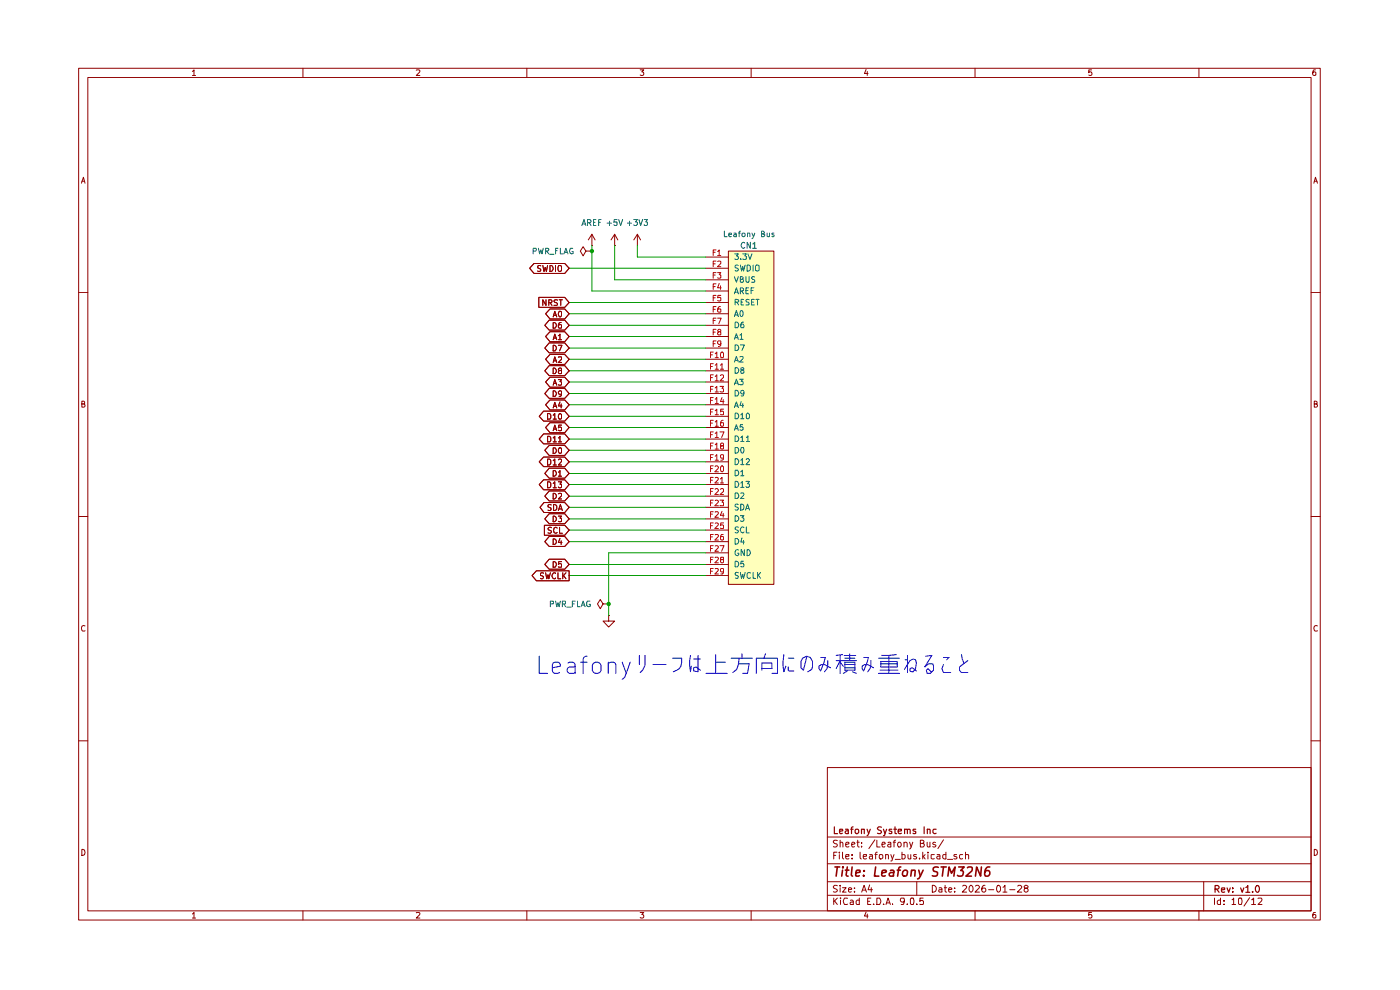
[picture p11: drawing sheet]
(kicad_sch
 (version 20250114)
 (generator "eeschema")
 (generator_version "9.0")
 (paper "A4")
 (title_block
  (title "Leafony STM32N6")
  (date "2026-01-28")
  (rev "v1.0")
  (company "Leafony Systems Inc"))
 (lib_symbols
  (symbol "Leafony:Leafony Bus F29"
   (pin_names
    (offset 1.016)) (exclude_from_sim no) (in_bom yes) (on_board yes)
   (property "Reference" "CN" (at 10.16 5.08 0) (effects (font (size 1.27 1.27))))
   (property "Value" "Leafony Bus" (at 10.16 2.54 0) (effects (font (size 1.27 1.27))))
   (property "Footprint" "Leafony:CN_F29_B29" (at 10.16 7.62 0) (effects (font (size 1.27 1.27)) (hide yes)))
   (property "Datasheet" "" (at 0 0 0) (effects (font (size 1.27 1.27)) (hide yes)))
   (property "Description" "Leafony Bus" (at 0 0 0) (effects (font (size 1.27 1.27)) (hide yes)))
   (symbol "Leafony Bus F29_0_1"
    (rectangle (start 5.08 1.27) (end 15.24 -73.025) (stroke (width 0) (type default)) (fill (type background))))
   (symbol "Leafony Bus F29_1_1"
    (pin passive line (at 0 0 0) (length 5.08) (name "3.3V" (effects (font (size 1.27 1.27)))) (number "F1" (effects (font (size 1.27 1.27)))))
    (pin passive line (at 0 -2.54 0) (length 5.08) (name "SWDIO" (effects (font (size 1.27 1.27)))) (number "F2" (effects (font (size 1.27 1.27)))))
    (pin passive line (at 0 -5.08 0) (length 5.08) (name "VBUS" (effects (font (size 1.27 1.27)))) (number "F3" (effects (font (size 1.27 1.27)))))
    (pin passive line (at 0 -7.62 0) (length 5.08) (name "AREF" (effects (font (size 1.27 1.27)))) (number "F4" (effects (font (size 1.27 1.27)))))
    (pin passive line (at 0 -10.16 0) (length 5.08) (name "RESET" (effects (font (size 1.27 1.27)))) (number "F5" (effects (font (size 1.27 1.27)))))
    (pin passive line (at 0 -12.7 0) (length 5.08) (name "A0" (effects (font (size 1.27 1.27)))) (number "F6" (effects (font (size 1.27 1.27)))))
    (pin passive line (at 0 -15.24 0) (length 5.08) (name "D6" (effects (font (size 1.27 1.27)))) (number "F7" (effects (font (size 1.27 1.27)))))
    (pin passive line (at 0 -17.78 0) (length 5.08) (name "A1" (effects (font (size 1.27 1.27)))) (number "F8" (effects (font (size 1.27 1.27)))))
    (pin passive line (at 0 -20.32 0) (length 5.08) (name "D7" (effects (font (size 1.27 1.27)))) (number "F9" (effects (font (size 1.27 1.27)))))
    (pin passive line (at 0 -22.86 0) (length 5.08) (name "A2" (effects (font (size 1.27 1.27)))) (number "F10" (effects (font (size 1.27 1.27)))))
    (pin passive line (at 0 -25.4 0) (length 5.08) (name "D8" (effects (font (size 1.27 1.27)))) (number "F11" (effects (font (size 1.27 1.27)))))
    (pin passive line (at 0 -27.94 0) (length 5.08) (name "A3" (effects (font (size 1.27 1.27)))) (number "F12" (effects (font (size 1.27 1.27)))))
    (pin passive line (at 0 -30.48 0) (length 5.08) (name "D9" (effects (font (size 1.27 1.27)))) (number "F13" (effects (font (size 1.27 1.27)))))
    (pin passive line (at 0 -33.02 0) (length 5.08) (name "A4" (effects (font (size 1.27 1.27)))) (number "F14" (effects (font (size 1.27 1.27)))))
    (pin passive line (at 0 -35.56 0) (length 5.08) (name "D10" (effects (font (size 1.27 1.27)))) (number "F15" (effects (font (size 1.27 1.27)))))
    (pin passive line (at 0 -38.1 0) (length 5.08) (name "A5" (effects (font (size 1.27 1.27)))) (number "F16" (effects (font (size 1.27 1.27)))))
    (pin passive line (at 0 -40.64 0) (length 5.08) (name "D11" (effects (font (size 1.27 1.27)))) (number "F17" (effects (font (size 1.27 1.27)))))
    (pin passive line (at 0 -43.18 0) (length 5.08) (name "D0" (effects (font (size 1.27 1.27)))) (number "F18" (effects (font (size 1.27 1.27)))))
    (pin passive line (at 0 -45.72 0) (length 5.08) (name "D12" (effects (font (size 1.27 1.27)))) (number "F19" (effects (font (size 1.27 1.27)))))
    (pin passive line (at 0 -48.26 0) (length 5.08) (name "D1" (effects (font (size 1.27 1.27)))) (number "F20" (effects (font (size 1.27 1.27)))))
    (pin passive line (at 0 -50.8 0) (length 5.08) (name "D13" (effects (font (size 1.27 1.27)))) (number "F21" (effects (font (size 1.27 1.27)))))
    (pin passive line (at 0 -53.34 0) (length 5.08) (name "D2" (effects (font (size 1.27 1.27)))) (number "F22" (effects (font (size 1.27 1.27)))))
    (pin passive line (at 0 -55.88 0) (length 5.08) (name "SDA" (effects (font (size 1.27 1.27)))) (number "F23" (effects (font (size 1.27 1.27)))))
    (pin passive line (at 0 -58.42 0) (length 5.08) (name "D3" (effects (font (size 1.27 1.27)))) (number "F24" (effects (font (size 1.27 1.27)))))
    (pin passive line (at 0 -60.96 0) (length 5.08) (name "SCL" (effects (font (size 1.27 1.27)))) (number "F25" (effects (font (size 1.27 1.27)))))
    (pin passive line (at 0 -63.5 0) (length 5.08) (name "D4" (effects (font (size 1.27 1.27)))) (number "F26" (effects (font (size 1.27 1.27)))))
    (pin passive line (at 0 -66.04 0) (length 5.08) (name "GND" (effects (font (size 1.27 1.27)))) (number "F27" (effects (font (size 1.27 1.27)))))
    (pin passive line (at 0 -68.58 0) (length 5.08) (name "D5" (effects (font (size 1.27 1.27)))) (number "F28" (effects (font (size 1.27 1.27)))))
    (pin passive line (at 0 -71.12 0) (length 5.08) (name "SWCLK" (effects (font (size 1.27 1.27)))) (number "F29" (effects (font (size 1.27 1.27))))))
   (embedded_fonts no))
  (symbol "power:+3.3V"
   (power)
   (pin_numbers (hide yes))
   (pin_names
    (offset 0) (hide yes)) (exclude_from_sim no) (in_bom yes) (on_board yes)
   (property "Reference" "#PWR" (at 0 -3.81 0) (effects (font (size 1.27 1.27)) (hide yes)))
   (property "Value" "+3.3V" (at 0 3.556 0) (effects (font (size 1.27 1.27))))
   (property "Footprint" "" (at 0 0 0) (effects (font (size 1.27 1.27)) (hide yes)))
   (property "Datasheet" "" (at 0 0 0) (effects (font (size 1.27 1.27)) (hide yes)))
   (property "Description" "Power symbol creates a global label with name \"+3.3V\"" (at 0 0 0) (effects (font (size 1.27 1.27)) (hide yes)))
   (symbol "+3.3V_0_1"
    (polyline (pts (xy -0.762 1.27) (xy 0 2.54)) (stroke (width 0) (type default)) (fill (type none)))
    (polyline (pts (xy 0 2.54) (xy 0.762 1.27)) (stroke (width 0) (type default)) (fill (type none)))
    (polyline (pts (xy 0 0) (xy 0 2.54)) (stroke (width 0) (type default)) (fill (type none))))
   (symbol "+3.3V_1_1"
    (pin power_in line (at 0 0 90) (length 0) (name "~" (effects (font (size 1.27 1.27)))) (number "1" (effects (font (size 1.27 1.27))))))
   (embedded_fonts no))
  (symbol "power:GND"
   (power)
   (pin_numbers (hide yes))
   (pin_names
    (offset 0) (hide yes)) (exclude_from_sim no) (in_bom yes) (on_board yes)
   (property "Reference" "#PWR" (at 0 -6.35 0) (effects (font (size 1.27 1.27)) (hide yes)))
   (property "Value" "GND" (at 0 -3.81 0) (effects (font (size 1.27 1.27))))
   (property "Footprint" "" (at 0 0 0) (effects (font (size 1.27 1.27)) (hide yes)))
   (property "Datasheet" "" (at 0 0 0) (effects (font (size 1.27 1.27)) (hide yes)))
   (property "Description" "Power symbol creates a global label with name \"GND\" , ground" (at 0 0 0) (effects (font (size 1.27 1.27)) (hide yes)))
   (symbol "GND_0_1"
    (polyline (pts (xy 0 0) (xy 0 -1.27) (xy 1.27 -1.27) (xy 0 -2.54) (xy -1.27 -1.27) (xy 0 -1.27)) (stroke (width 0) (type default)) (fill (type none))))
   (symbol "GND_1_1"
    (pin power_in line (at 0 0 270) (length 0) (name "~" (effects (font (size 1.27 1.27)))) (number "1" (effects (font (size 1.27 1.27))))))
   (embedded_fonts no))
  (symbol "power:PWR_FLAG"
   (power)
   (pin_numbers (hide yes))
   (pin_names
    (offset 0) (hide yes)) (exclude_from_sim no) (in_bom yes) (on_board yes)
   (property "Reference" "#FLG" (at 0 1.905 0) (effects (font (size 1.27 1.27)) (hide yes)))
   (property "Value" "PWR_FLAG" (at 0 3.81 0) (effects (font (size 1.27 1.27))))
   (property "Footprint" "" (at 0 0 0) (effects (font (size 1.27 1.27)) (hide yes)))
   (property "Datasheet" "~" (at 0 0 0) (effects (font (size 1.27 1.27)) (hide yes)))
   (property "Description" "Special symbol for telling ERC where power comes from" (at 0 0 0) (effects (font (size 1.27 1.27)) (hide yes)))
   (symbol "PWR_FLAG_0_0"
    (pin power_out line (at 0 0 90) (length 0) (name "~" (effects (font (size 1.27 1.27)))) (number "1" (effects (font (size 1.27 1.27))))))
   (symbol "PWR_FLAG_0_1"
    (polyline (pts (xy 0 0) (xy 0 1.27) (xy -1.016 1.905) (xy 0 2.54) (xy 1.016 1.905) (xy 0 1.27)) (stroke (width 0) (type default)) (fill (type none))))
   (embedded_fonts no)))
 (text "Leafonyリーフは上方向にのみ積み重ねること\n"
  (exclude_from_sim no)
  (at 111.76 143.51 0)
  (effects (font (size 3.81 3.81)) (justify left)))
 (junction
  (at 124.46 50.8)
  (diameter 0)
  (color 0 0 0 0))
 (junction
  (at 128.27 129.54)
  (diameter 0)
  (color 0 0 0 0))
 (wire
  (pts (xy 119.38 102.87) (xy 149.86 102.87))
  (stroke (width 0) (type default)))
 (wire
  (pts (xy 134.62 52.07) (xy 149.86 52.07))
  (stroke (width 0) (type default)))
 (wire
  (pts (xy 119.38 74.93) (xy 149.86 74.93))
  (stroke (width 0) (type default)))
 (wire
  (pts (xy 134.62 49.53) (xy 134.62 52.07))
  (stroke (width 0) (type default)))
 (wire
  (pts (xy 119.38 85.09) (xy 149.86 85.09))
  (stroke (width 0) (type default)))
 (wire
  (pts (xy 129.54 57.15) (xy 149.86 57.15))
  (stroke (width 0) (type default)))
 (wire
  (pts (xy 119.38 80.01) (xy 149.86 80.01))
  (stroke (width 0) (type default)))
 (wire
  (pts (xy 119.38 72.39) (xy 149.86 72.39))
  (stroke (width 0) (type default)))
 (wire
  (pts (xy 119.38 82.55) (xy 149.86 82.55))
  (stroke (width 0) (type default)))
 (wire
  (pts (xy 119.38 120.65) (xy 149.86 120.65))
  (stroke (width 0) (type default)))
 (wire
  (pts (xy 129.54 49.53) (xy 129.54 57.15))
  (stroke (width 0) (type default)))
 (wire
  (pts (xy 124.46 59.69) (xy 149.86 59.69))
  (stroke (width 0) (type default)))
 (wire
  (pts (xy 119.38 67.31) (xy 149.86 67.31))
  (stroke (width 0) (type default)))
 (wire
  (pts (xy 119.38 113.03) (xy 149.86 113.03))
  (stroke (width 0) (type default)))
 (wire
  (pts (xy 119.38 54.61) (xy 149.86 54.61))
  (stroke (width 0) (type default)))
 (wire
  (pts (xy 119.38 107.95) (xy 149.86 107.95))
  (stroke (width 0) (type default)))
 (wire
  (pts (xy 124.46 49.53) (xy 124.46 50.8))
  (stroke (width 0) (type default)))
 (wire
  (pts (xy 119.38 92.71) (xy 149.86 92.71))
  (stroke (width 0) (type default)))
 (wire
  (pts (xy 128.27 118.11) (xy 128.27 129.54))
  (stroke (width 0) (type default)))
 (wire
  (pts (xy 124.46 50.8) (xy 124.46 59.69))
  (stroke (width 0) (type default)))
 (wire
  (pts (xy 119.38 87.63) (xy 149.86 87.63))
  (stroke (width 0) (type default)))
 (wire
  (pts (xy 119.38 64.77) (xy 149.86 64.77))
  (stroke (width 0) (type default)))
 (wire
  (pts (xy 119.38 110.49) (xy 149.86 110.49))
  (stroke (width 0) (type default)))
 (wire
  (pts (xy 119.38 95.25) (xy 149.86 95.25))
  (stroke (width 0) (type default)))
 (wire
  (pts (xy 119.38 105.41) (xy 149.86 105.41))
  (stroke (width 0) (type default)))
 (wire
  (pts (xy 128.27 129.54) (xy 128.27 132.08))
  (stroke (width 0) (type default)))
 (wire
  (pts (xy 119.38 69.85) (xy 149.86 69.85))
  (stroke (width 0) (type default)))
 (wire
  (pts (xy 119.38 97.79) (xy 149.86 97.79))
  (stroke (width 0) (type default)))
 (wire
  (pts (xy 119.38 123.19) (xy 149.86 123.19))
  (stroke (width 0) (type default)))
 (wire
  (pts (xy 119.38 90.17) (xy 149.86 90.17))
  (stroke (width 0) (type default)))
 (wire
  (pts (xy 119.38 62.23) (xy 149.86 62.23))
  (stroke (width 0) (type default)))
 (wire
  (pts (xy 128.27 118.11) (xy 149.86 118.11))
  (stroke (width 0) (type default)))
 (wire
  (pts (xy 119.38 100.33) (xy 149.86 100.33))
  (stroke (width 0) (type default)))
 (wire
  (pts (xy 119.38 77.47) (xy 149.86 77.47))
  (stroke (width 0) (type default)))
 (wire
  (pts (xy 119.38 115.57) (xy 149.86 115.57))
  (stroke (width 0) (type default)))
 (global_label "D5"
  (shape bidirectional)
  (at 119.38 120.65 180)
  (fields_autoplaced yes)
  (effects (font (size 1.27 1.27)) (justify right))
  (property "Intersheetrefs" "${INTERSHEET_REFS}" (at 113.617 120.65 0) (effects (font (size 1.27 1.27)) (justify right) (hide yes))))
 (global_label "D7"
  (shape bidirectional)
  (at 119.38 72.39 180)
  (fields_autoplaced yes)
  (effects (font (size 1.27 1.27)) (justify right))
  (property "Intersheetrefs" "${INTERSHEET_REFS}" (at 113.617 72.39 0) (effects (font (size 1.27 1.27)) (justify right) (hide yes))))
 (global_label "A3"
  (shape bidirectional)
  (at 119.38 80.01 180)
  (fields_autoplaced yes)
  (effects (font (size 1.27 1.27)) (justify right))
  (property "Intersheetrefs" "${INTERSHEET_REFS}" (at 113.7984 80.01 0) (effects (font (size 1.27 1.27)) (justify right) (hide yes))))
 (global_label "D4"
  (shape bidirectional)
  (at 119.38 115.57 180)
  (fields_autoplaced yes)
  (effects (font (size 1.27 1.27)) (justify right))
  (property "Intersheetrefs" "${INTERSHEET_REFS}" (at 113.617 115.57 0) (effects (font (size 1.27 1.27)) (justify right) (hide yes))))
 (global_label "D11"
  (shape bidirectional)
  (at 119.38 92.71 180)
  (fields_autoplaced yes)
  (effects (font (size 1.27 1.27)) (justify right))
  (property "Intersheetrefs" "${INTERSHEET_REFS}" (at 112.4075 92.71 0) (effects (font (size 1.27 1.27)) (justify right) (hide yes))))
 (global_label "A5"
  (shape bidirectional)
  (at 119.38 90.17 180)
  (fields_autoplaced yes)
  (effects (font (size 1.27 1.27)) (justify right))
  (property "Intersheetrefs" "${INTERSHEET_REFS}" (at 113.7984 90.17 0) (effects (font (size 1.27 1.27)) (justify right) (hide yes))))
 (global_label "D12"
  (shape bidirectional)
  (at 119.38 97.79 180)
  (fields_autoplaced yes)
  (effects (font (size 1.27 1.27)) (justify right))
  (property "Intersheetrefs" "${INTERSHEET_REFS}" (at 112.4075 97.79 0) (effects (font (size 1.27 1.27)) (justify right) (hide yes))))
 (global_label "A0"
  (shape bidirectional)
  (at 119.38 64.77 180)
  (fields_autoplaced yes)
  (effects (font (size 1.27 1.27)) (justify right))
  (property "Intersheetrefs" "${INTERSHEET_REFS}" (at 113.7984 64.77 0) (effects (font (size 1.27 1.27)) (justify right) (hide yes))))
 (global_label "A4"
  (shape bidirectional)
  (at 119.38 85.09 180)
  (fields_autoplaced yes)
  (effects (font (size 1.27 1.27)) (justify right))
  (property "Intersheetrefs" "${INTERSHEET_REFS}" (at 113.7984 85.09 0) (effects (font (size 1.27 1.27)) (justify right) (hide yes))))
 (global_label "D0"
  (shape bidirectional)
  (at 119.38 95.25 180)
  (fields_autoplaced yes)
  (effects (font (size 1.27 1.27)) (justify right))
  (property "Intersheetrefs" "${INTERSHEET_REFS}" (at 113.617 95.25 0) (effects (font (size 1.27 1.27)) (justify right) (hide yes))))
 (global_label "D9"
  (shape bidirectional)
  (at 119.38 82.55 180)
  (fields_autoplaced yes)
  (effects (font (size 1.27 1.27)) (justify right))
  (property "Intersheetrefs" "${INTERSHEET_REFS}" (at 113.617 82.55 0) (effects (font (size 1.27 1.27)) (justify right) (hide yes))))
 (global_label "SCL"
  (shape input)
  (at 119.38 113.03 180)
  (fields_autoplaced yes)
  (effects (font (size 1.27 1.27)) (justify right))
  (property "Intersheetrefs" "${INTERSHEET_REFS}" (at 113.5414 113.03 0) (effects (font (size 1.27 1.27)) (justify right) (hide yes))))
 (global_label "SDA"
  (shape bidirectional)
  (at 119.38 107.95 180)
  (fields_autoplaced yes)
  (effects (font (size 1.27 1.27)) (justify right))
  (property "Intersheetrefs" "${INTERSHEET_REFS}" (at 112.5284 107.95 0) (effects (font (size 1.27 1.27)) (justify right) (hide yes))))
 (global_label "A1"
  (shape bidirectional)
  (at 119.38 69.85 180)
  (fields_autoplaced yes)
  (effects (font (size 1.27 1.27)) (justify right))
  (property "Intersheetrefs" "${INTERSHEET_REFS}" (at 113.7984 69.85 0) (effects (font (size 1.27 1.27)) (justify right) (hide yes))))
 (global_label "D8"
  (shape bidirectional)
  (at 119.38 77.47 180)
  (fields_autoplaced yes)
  (effects (font (size 1.27 1.27)) (justify right))
  (property "Intersheetrefs" "${INTERSHEET_REFS}" (at 113.617 77.47 0) (effects (font (size 1.27 1.27)) (justify right) (hide yes))))
 (global_label "D13"
  (shape bidirectional)
  (at 119.38 102.87 180)
  (fields_autoplaced yes)
  (effects (font (size 1.27 1.27)) (justify right))
  (property "Intersheetrefs" "${INTERSHEET_REFS}" (at 112.4075 102.87 0) (effects (font (size 1.27 1.27)) (justify right) (hide yes))))
 (global_label "D6"
  (shape bidirectional)
  (at 119.38 67.31 180)
  (fields_autoplaced yes)
  (effects (font (size 1.27 1.27)) (justify right))
  (property "Intersheetrefs" "${INTERSHEET_REFS}" (at 113.617 67.31 0) (effects (font (size 1.27 1.27)) (justify right) (hide yes))))
 (global_label "D3"
  (shape bidirectional)
  (at 119.38 110.49 180)
  (fields_autoplaced yes)
  (effects (font (size 1.27 1.27)) (justify right))
  (property "Intersheetrefs" "${INTERSHEET_REFS}" (at 113.617 110.49 0) (effects (font (size 1.27 1.27)) (justify right) (hide yes))))
 (global_label "D2"
  (shape bidirectional)
  (at 119.38 105.41 180)
  (fields_autoplaced yes)
  (effects (font (size 1.27 1.27)) (justify right))
  (property "Intersheetrefs" "${INTERSHEET_REFS}" (at 113.617 105.41 0) (effects (font (size 1.27 1.27)) (justify right) (hide yes))))
 (global_label "A2"
  (shape bidirectional)
  (at 119.38 74.93 180)
  (fields_autoplaced yes)
  (effects (font (size 1.27 1.27)) (justify right))
  (property "Intersheetrefs" "${INTERSHEET_REFS}" (at 113.7984 74.93 0) (effects (font (size 1.27 1.27)) (justify right) (hide yes))))
 (global_label "D1"
  (shape bidirectional)
  (at 119.38 100.33 180)
  (fields_autoplaced yes)
  (effects (font (size 1.27 1.27)) (justify right))
  (property "Intersheetrefs" "${INTERSHEET_REFS}" (at 113.617 100.33 0) (effects (font (size 1.27 1.27)) (justify right) (hide yes))))
 (global_label "SWCLK"
  (shape output)
  (at 119.38 123.19 180)
  (fields_autoplaced yes)
  (effects (font (size 1.27 1.27)) (justify right))
  (property "Intersheetrefs" "${INTERSHEET_REFS}" (at 110.82 123.19 0) (effects (font (size 1.27 1.27)) (justify right) (hide yes))))
 (global_label "SWDIO"
  (shape bidirectional)
  (at 119.38 54.61 180)
  (fields_autoplaced yes)
  (effects (font (size 1.27 1.27)) (justify right))
  (property "Intersheetrefs" "${INTERSHEET_REFS}" (at 110.2303 54.61 0) (effects (font (size 1.27 1.27)) (justify right) (hide yes))))
 (global_label "D10"
  (shape bidirectional)
  (at 119.38 87.63 180)
  (fields_autoplaced yes)
  (effects (font (size 1.27 1.27)) (justify right))
  (property "Intersheetrefs" "${INTERSHEET_REFS}" (at 112.4075 87.63 0) (effects (font (size 1.27 1.27)) (justify right) (hide yes))))
 (global_label "NRST"
  (shape input)
  (at 119.38 62.23 180)
  (fields_autoplaced yes)
  (effects (font (size 1.27 1.27)) (justify right))
  (property "Intersheetrefs" "${INTERSHEET_REFS}" (at 112.2714 62.23 0) (effects (font (size 1.27 1.27)) (justify right) (hide yes))))
 (symbol
  (lib_id "Leafony:Leafony Bus F29")
  (at 149.86 52.07 0)
  (unit 1)
  (exclude_from_sim no)
  (in_bom yes)
  (on_board yes)
  (dnp no)
  (property "Reference" "CN1" (at 157.48 49.53 0) (effects (font (size 1.27 1.27)) (justify left)))
  (property "Value" "Leafony Bus" (at 153.67 46.99 0) (effects (font (size 1.27 1.27)) (justify left)))
  (property "Footprint" "Leafony:CN_F29" (at 160.02 44.45 0) (effects (font (size 1.27 1.27)) (hide yes)))
  (property "Datasheet" "https://docs.leafony.com/" (at 149.86 52.07 0) (effects (font (size 1.27 1.27)) (hide yes)))
  (property "Description" "Leafony Bus" (at 149.86 52.07 0) (effects (font (size 1.27 1.27)) (hide yes)))
  (property "Sim.Device" "" (at 149.86 52.07 0) (effects (font (size 1.27 1.27)) (hide yes)))
  (property "Sim.Pins" "" (at 149.86 52.07 0) (effects (font (size 1.27 1.27)) (hide yes)))
  (property "Model No" "Leafony Bus" (at 149.86 52.07 0) (effects (font (size 1.27 1.27)) (hide yes)))
  (pin "F1")
  (pin "F10")
  (pin "F11")
  (pin "F12")
  (pin "F13")
  (pin "F14")
  (pin "F15")
  (pin "F16")
  (pin "F17")
  (pin "F18")
  (pin "F19")
  (pin "F2")
  (pin "F20")
  (pin "F21")
  (pin "F22")
  (pin "F23")
  (pin "F24")
  (pin "F25")
  (pin "F26")
  (pin "F27")
  (pin "F28")
  (pin "F29")
  (pin "F3")
  (pin "F4")
  (pin "F5")
  (pin "F6")
  (pin "F7")
  (pin "F8")
  (pin "F9"))
 (symbol
  (lib_id "power:+3.3V")
  (at 134.62 49.53 0)
  (unit 1)
  (exclude_from_sim no)
  (in_bom yes)
  (on_board yes)
  (dnp no)
  (fields_autoplaced yes)
  (property "Reference" "#PWR0126" (at 134.62 53.34 0) (effects (font (size 1.27 1.27)) (hide yes)))
  (property "Value" "+3V3" (at 134.62 44.45 0) (effects (font (size 1.27 1.27))))
  (property "Footprint" "" (at 134.62 49.53 0) (effects (font (size 1.27 1.27)) (hide yes)))
  (property "Datasheet" "" (at 134.62 49.53 0) (effects (font (size 1.27 1.27)) (hide yes)))
  (property "Description" "Power symbol creates a global label with name \"+3V3\"" (at 134.62 49.53 0) (effects (font (size 1.27 1.27)) (hide yes)))
  (pin "1"))
 (symbol
  (lib_id "power:GND")
  (at 128.27 132.08 0)
  (unit 1)
  (exclude_from_sim no)
  (in_bom yes)
  (on_board yes)
  (dnp no)
  (fields_autoplaced yes)
  (property "Reference" "#PWR0124" (at 128.27 138.43 0) (effects (font (size 1.27 1.27)) (hide yes)))
  (property "Value" "GND" (at 128.27 137.16 0) (effects (font (size 1.27 1.27)) (hide yes)))
  (property "Footprint" "" (at 128.27 132.08 0) (effects (font (size 1.27 1.27)) (hide yes)))
  (property "Datasheet" "" (at 128.27 132.08 0) (effects (font (size 1.27 1.27)) (hide yes)))
  (property "Description" "Power symbol creates a global label with name \"GND\" , ground" (at 128.27 132.08 0) (effects (font (size 1.27 1.27)) (hide yes)))
  (pin "1"))
 (symbol
  (lib_id "power:+3.3V")
  (at 124.46 49.53 0)
  (unit 1)
  (exclude_from_sim no)
  (in_bom yes)
  (on_board yes)
  (dnp no)
  (fields_autoplaced yes)
  (property "Reference" "#PWR0123" (at 124.46 53.34 0) (effects (font (size 1.27 1.27)) (hide yes)))
  (property "Value" "AREF" (at 124.46 44.45 0) (effects (font (size 1.27 1.27))))
  (property "Footprint" "" (at 124.46 49.53 0) (effects (font (size 1.27 1.27)) (hide yes)))
  (property "Datasheet" "" (at 124.46 49.53 0) (effects (font (size 1.27 1.27)) (hide yes)))
  (property "Description" "Power symbol creates a global label with name \"AREF\"" (at 124.46 49.53 0) (effects (font (size 1.27 1.27)) (hide yes)))
  (pin "1"))
 (symbol
  (lib_id "power:PWR_FLAG")
  (at 124.46 50.8 90)
  (unit 1)
  (exclude_from_sim no)
  (in_bom yes)
  (on_board yes)
  (dnp no)
  (fields_autoplaced yes)
  (property "Reference" "#FLG014" (at 122.555 50.8 0) (effects (font (size 1.27 1.27)) (hide yes)))
  (property "Value" "PWR_FLAG" (at 120.65 50.7999 90) (effects (font (size 1.27 1.27)) (justify left)))
  (property "Footprint" "" (at 124.46 50.8 0) (effects (font (size 1.27 1.27)) (hide yes)))
  (property "Datasheet" "~" (at 124.46 50.8 0) (effects (font (size 1.27 1.27)) (hide yes)))
  (property "Description" "Special symbol for telling ERC where power comes from" (at 124.46 50.8 0) (effects (font (size 1.27 1.27)) (hide yes)))
  (pin "1"))
 (symbol
  (lib_id "power:PWR_FLAG")
  (at 128.27 129.54 90)
  (unit 1)
  (exclude_from_sim no)
  (in_bom yes)
  (on_board yes)
  (dnp no)
  (fields_autoplaced yes)
  (property "Reference" "#FLG015" (at 126.365 129.54 0) (effects (font (size 1.27 1.27)) (hide yes)))
  (property "Value" "PWR_FLAG" (at 124.46 129.5399 90) (effects (font (size 1.27 1.27)) (justify left)))
  (property "Footprint" "" (at 128.27 129.54 0) (effects (font (size 1.27 1.27)) (hide yes)))
  (property "Datasheet" "~" (at 128.27 129.54 0) (effects (font (size 1.27 1.27)) (hide yes)))
  (property "Description" "Special symbol for telling ERC where power comes from" (at 128.27 129.54 0) (effects (font (size 1.27 1.27)) (hide yes)))
  (pin "1"))
 (symbol
  (lib_id "power:+3.3V")
  (at 129.54 49.53 0)
  (unit 1)
  (exclude_from_sim no)
  (in_bom yes)
  (on_board yes)
  (dnp no)
  (fields_autoplaced yes)
  (property "Reference" "#PWR0125" (at 129.54 53.34 0) (effects (font (size 1.27 1.27)) (hide yes)))
  (property "Value" "+5V" (at 129.54 44.45 0) (effects (font (size 1.27 1.27))))
  (property "Footprint" "" (at 129.54 49.53 0) (effects (font (size 1.27 1.27)) (hide yes)))
  (property "Datasheet" "" (at 129.54 49.53 0) (effects (font (size 1.27 1.27)) (hide yes)))
  (property "Description" "Power symbol creates a global label with name \"+5V\"" (at 129.54 49.53 0) (effects (font (size 1.27 1.27)) (hide yes)))
  (pin "1")))
